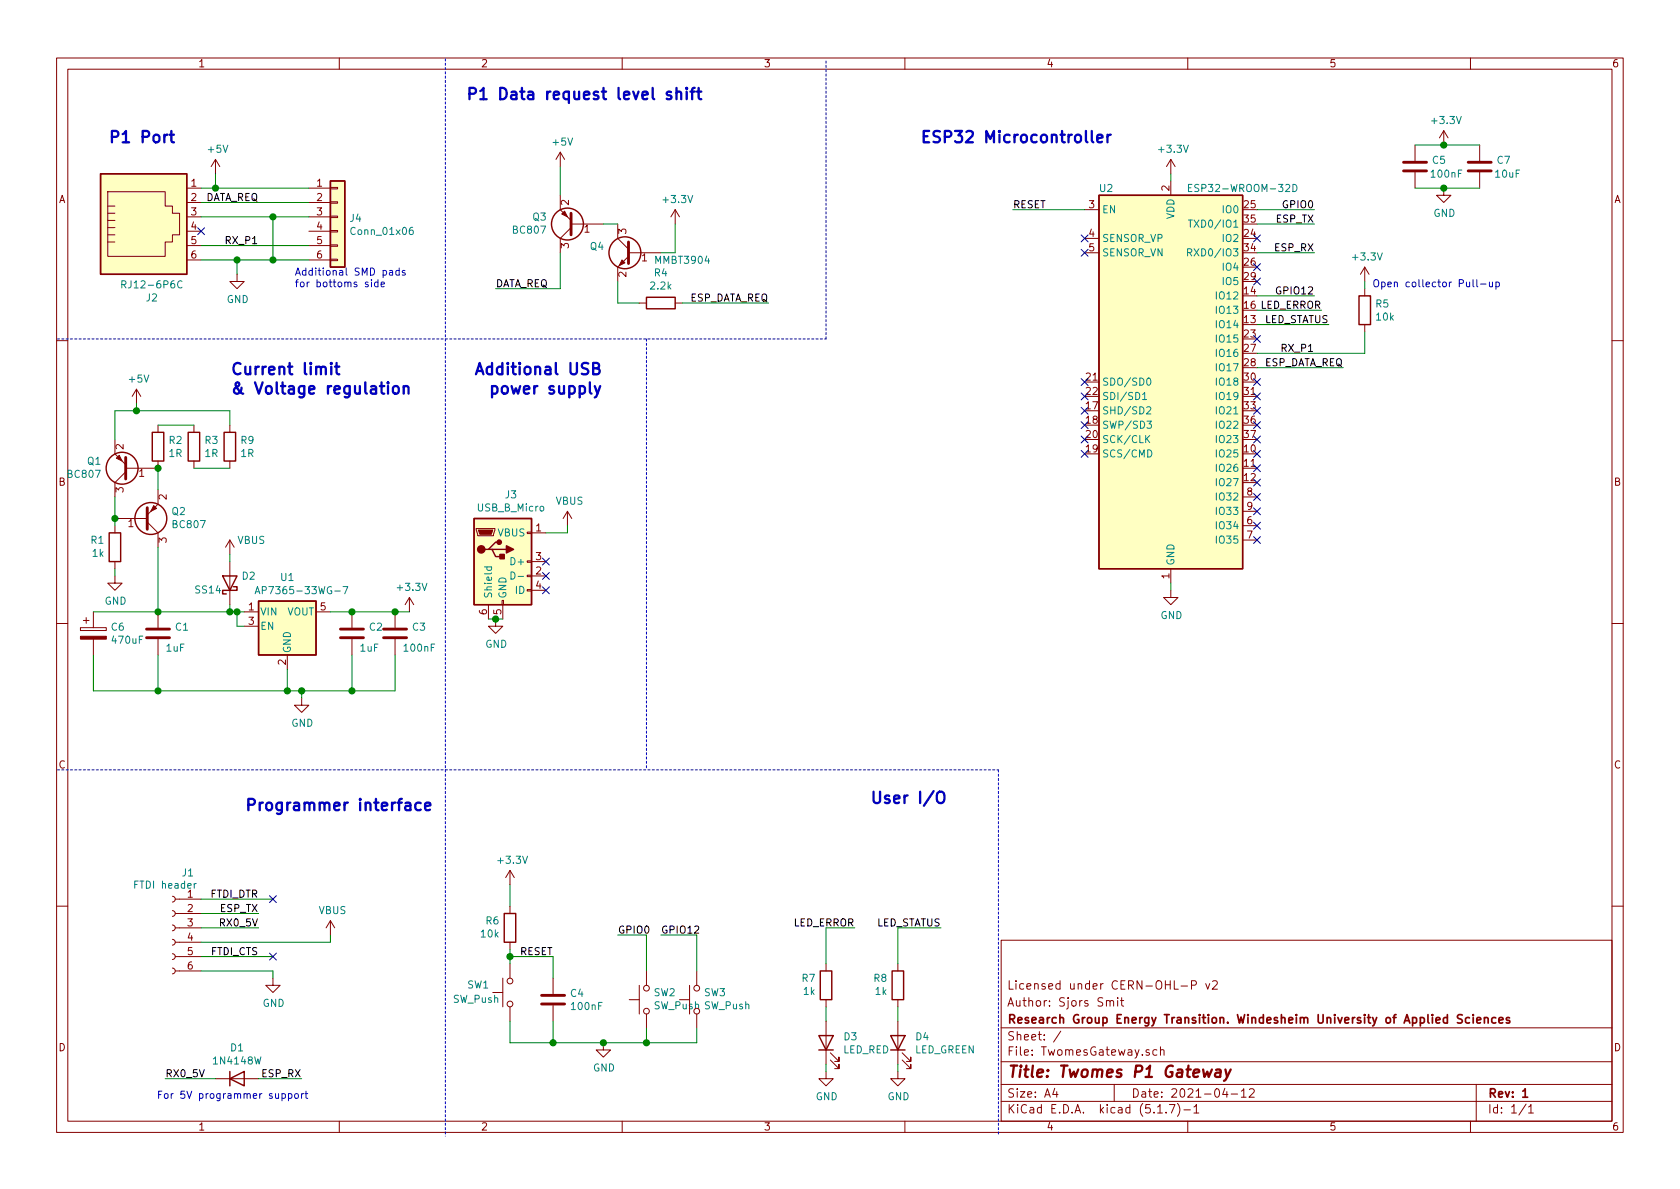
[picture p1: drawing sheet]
EESchema Schematic File Version 4
EELAYER 30 0
EELAYER END
$Descr A4 11693 8268
encoding utf-8
Sheet 1 1
Title "Twomes P1 Gateway"
Date "2021-04-12"
Rev "1"
Comp "Research Group Energy Transition. Windesheim University of Applied Sciences"
Comment1 "Author: Sjors Smit"
Comment2 "Licensed under CERN-OHL-P v2"
Comment3 ""
Comment4 ""
$EndDescr
$Comp
L RF_Module:ESP32-WROOM-32D U2
U 1 1
P 8150 2650
F 0 "U2" H 7700 4000 50  0000 C CNN
F 1 "ESP32-WROOM-32D" H 8650 4000 50  0000 C CNN
F 2 "RF_Module:ESP32-WROOM-32" H 8150 1150 50  0001 C CNN
F 3 "https://www.espressif.com/sites/default/files/documentation/esp32-wroom-32d_esp32-wroom-32u_datasheet_en.pdf" H 7850 2700 50  0001 C CNN
	1    8150 2650
	1    0    0    -1  
$EndComp
$Comp
L Connector:Conn_01x06_Female J1
U 1 1
P 1200 6450
F 0 "J1" H 1092 6835 50  0000 C CNN
F 1 "FTDI header" H 1250 6750 50  0000 C CNN
F 2 "Connector_PinHeader_2.54mm:PinHeader_1x06_P2.54mm_Vertical" H 1200 6450 50  0001 C CNN
F 3 "~" H 1200 6450 50  0001 C CNN
	1    1200 6450
	-1   0    0    -1  
$EndComp
$Comp
L Device:C C2
U 1 1
P 2450 4400
F 0 "C2" H 2565 4446 50  0000 L CNN
F 1 "1uF" H 2500 4300 50  0000 L CNN
F 2 "Capacitor_SMD:C_0603_1608Metric" H 2488 4250 50  0001 C CNN
F 3 "~" H 2450 4400 50  0001 C CNN
	1    2450 4400
	1    0    0    -1  
$EndComp
$Comp
L Device:C C3
U 1 1
P 2750 4400
F 0 "C3" H 2865 4446 50  0000 L CNN
F 1 "100nF" H 2800 4300 50  0000 L CNN
F 2 "Capacitor_SMD:C_0603_1608Metric" H 2788 4250 50  0001 C CNN
F 3 "~" H 2750 4400 50  0001 C CNN
	1    2750 4400
	1    0    0    -1  
$EndComp
$Comp
L Device:C C1
U 1 1
P 1100 4400
F 0 "C1" H 1215 4446 50  0000 L CNN
F 1 "1uF" H 1150 4300 50  0000 L CNN
F 2 "Capacitor_SMD:C_0603_1608Metric" H 1138 4250 50  0001 C CNN
F 3 "~" H 1100 4400 50  0001 C CNN
	1    1100 4400
	1    0    0    -1  
$EndComp
Connection ~ 2100 4800
Connection ~ 2450 4250
Connection ~ 2750 4250
Wire Wire Line
	2750 4250 2450 4250
Wire Wire Line
	2750 4250 2850 4250
$Comp
L power:+3.3V #PWR06
U 1 1
P 2850 4250
F 0 "#PWR06" H 2850 4100 50  0001 C CNN
F 1 "+3.3V" H 2865 4423 50  0000 C CNN
F 2 "" H 2850 4250 50  0001 C CNN
F 3 "" H 2850 4250 50  0001 C CNN
	1    2850 4250
	1    0    0    -1  
$EndComp
$Comp
L power:+5V #PWR03
U 1 1
P 1500 1200
F 0 "#PWR03" H 1500 1050 50  0001 C CNN
F 1 "+5V" H 1515 1373 50  0000 C CNN
F 2 "" H 1500 1200 50  0001 C CNN
F 3 "" H 1500 1200 50  0001 C CNN
	1    1500 1200
	1    0    0    -1  
$EndComp
Text Label 9150 2450 2    50   ~ 0
RX_P1
Text Label 9350 2550 2    50   ~ 0
ESP_DATA_REQ
Wire Wire Line
	8750 1550 9150 1550
Text Label 9150 1550 2    50   ~ 0
ESP_TX
Text Label 9150 1750 2    50   ~ 0
ESP_RX
Wire Wire Line
	7550 1450 7050 1450
Text Label 7050 1450 0    50   ~ 0
RESET
$Comp
L power:+3.3V #PWR07
U 1 1
P 8150 1200
F 0 "#PWR07" H 8150 1050 50  0001 C CNN
F 1 "+3.3V" H 8165 1373 50  0000 C CNN
F 2 "" H 8150 1200 50  0001 C CNN
F 3 "" H 8150 1200 50  0001 C CNN
	1    8150 1200
	1    0    0    -1  
$EndComp
Wire Wire Line
	8150 1250 8150 1200
$Comp
L power:GND #PWR08
U 1 1
P 8150 4100
F 0 "#PWR08" H 8150 3850 50  0001 C CNN
F 1 "GND" H 8155 3927 50  0000 C CNN
F 2 "" H 8150 4100 50  0001 C CNN
F 3 "" H 8150 4100 50  0001 C CNN
	1    8150 4100
	1    0    0    -1  
$EndComp
$Comp
L power:GND #PWR05
U 1 1
P 2100 4850
F 0 "#PWR05" H 2100 4600 50  0001 C CNN
F 1 "GND" H 2105 4677 50  0000 C CNN
F 2 "" H 2100 4850 50  0001 C CNN
F 3 "" H 2100 4850 50  0001 C CNN
	1    2100 4850
	1    0    0    -1  
$EndComp
Wire Wire Line
	2100 4850 2100 4800
Wire Wire Line
	1500 1200 1500 1300
Text Label 1800 1400 2    50   ~ 0
DATA_REQ
Text Label 1800 1700 2    50   ~ 0
RX_P1
Wire Wire Line
	1900 1500 1900 1800
Wire Wire Line
	1400 1500 1900 1500
Wire Wire Line
	1500 1300 1400 1300
Wire Wire Line
	1650 1800 1650 1900
$Comp
L power:GND #PWR04
U 1 1
P 1650 1900
F 0 "#PWR04" H 1650 1650 50  0001 C CNN
F 1 "GND" H 1655 1727 50  0000 C CNN
F 2 "" H 1650 1900 50  0001 C CNN
F 3 "" H 1650 1900 50  0001 C CNN
	1    1650 1900
	1    0    0    -1  
$EndComp
$Comp
L Connector:RJ12 J2
U 1 1
P 1000 1500
F 0 "J2" H 1057 2067 50  0000 C CNN
F 1 "RJ12-6P6C" H 1057 1976 50  0000 C CNN
F 2 "Connector_RJ:RJ12_Amphenol_54601" V 1000 1525 50  0001 C CNN
F 3 "~" V 1000 1525 50  0001 C CNN
	1    1000 1500
	1    0    0    1   
$EndComp
Wire Wire Line
	1400 1800 1650 1800
NoConn ~ 1400 1600
Connection ~ 1650 1800
Wire Wire Line
	1650 1800 1900 1800
Wire Wire Line
	1100 3250 1100 3400
$Comp
L Device:R R2
U 1 1
P 1100 3100
F 0 "R2" H 1170 3146 50  0000 L CNN
F 1 "1R" H 1170 3055 50  0000 L CNN
F 2 "Resistor_SMD:R_0603_1608Metric" V 1030 3100 50  0001 C CNN
F 3 "~" H 1100 3100 50  0001 C CNN
	1    1100 3100
	1    0    0    -1  
$EndComp
$Comp
L Device:R R1
U 1 1
P 800 3800
F 0 "R1" H 730 3754 50  0000 R CNN
F 1 "1k" H 730 3845 50  0000 R CNN
F 2 "Resistor_SMD:R_0603_1608Metric" V 730 3800 50  0001 C CNN
F 3 "~" H 800 3800 50  0001 C CNN
	1    800  3800
	1    0    0    1   
$EndComp
Wire Wire Line
	800  3950 800  4000
Wire Wire Line
	800  2850 950  2850
Wire Wire Line
	800  2850 800  3050
$Comp
L power:+5V #PWR02
U 1 1
P 950 2800
F 0 "#PWR02" H 950 2650 50  0001 C CNN
F 1 "+5V" H 965 2973 50  0000 C CNN
F 2 "" H 950 2800 50  0001 C CNN
F 3 "" H 950 2800 50  0001 C CNN
	1    950  2800
	1    0    0    -1  
$EndComp
Wire Wire Line
	950  2800 950  2850
Connection ~ 950  2850
Wire Wire Line
	8150 4050 8150 4100
$Comp
L power:GND #PWR01
U 1 1
P 800 4000
F 0 "#PWR01" H 800 3750 50  0001 C CNN
F 1 "GND" H 805 3827 50  0000 C CNN
F 2 "" H 800 4000 50  0001 C CNN
F 3 "" H 800 4000 50  0001 C CNN
	1    800  4000
	1    0    0    -1  
$EndComp
Wire Wire Line
	2750 4550 2750 4800
Wire Wire Line
	2450 4550 2450 4800
Connection ~ 2450 4800
Wire Wire Line
	2450 4800 2750 4800
Wire Wire Line
	1100 4550 1100 4800
Text Notes 1600 2750 0    79   ~ 16
Current limit\n& Voltage regulation
Wire Wire Line
	1100 3800 1100 4250
Text Notes 750  1000 0    79   ~ 16
P1 Port
Wire Notes Line
	3100 400  3100 7900
Text Notes 1700 5650 0    79   ~ 16
Programmer interface
$Comp
L TwomesGateway-rescue:AP2112K-3.3-Regulator_Linear U1
U 1 1
P 2000 4350
F 0 "U1" H 2000 4692 50  0000 C CNN
F 1 "AP7365-33WG-7" H 2100 4600 50  0000 C CNN
F 2 "Package_TO_SOT_SMD:SOT-23-5" H 2000 4675 50  0001 C CNN
F 3 "https://www.diodes.com/assets/Datasheets/AP2112.pdf" H 2000 4450 50  0001 C CNN
	1    2000 4350
	1    0    0    -1  
$EndComp
Wire Wire Line
	1700 4350 1650 4350
Wire Wire Line
	1650 4350 1650 4250
Connection ~ 1650 4250
Wire Wire Line
	1650 4250 1700 4250
Wire Wire Line
	2000 4650 2000 4800
Connection ~ 2000 4800
Wire Wire Line
	2000 4800 2100 4800
Wire Wire Line
	2300 4250 2450 4250
Wire Wire Line
	2100 4800 2450 4800
NoConn ~ 1900 6250
NoConn ~ 1900 6650
Text Label 1800 6650 2    50   ~ 0
FTDI_CTS
Text Label 1800 6450 2    50   ~ 0
RX0_5V
Text Label 1800 6350 2    50   ~ 0
ESP_TX
Wire Wire Line
	1400 6250 1900 6250
Wire Wire Line
	1400 6650 1900 6650
Wire Wire Line
	1400 6750 1900 6750
$Comp
L power:GND #PWR09
U 1 1
P 1900 6800
F 0 "#PWR09" H 1900 6550 50  0001 C CNN
F 1 "GND" H 1905 6627 50  0000 C CNN
F 2 "" H 1900 6800 50  0001 C CNN
F 3 "" H 1900 6800 50  0001 C CNN
	1    1900 6800
	1    0    0    -1  
$EndComp
Wire Wire Line
	1900 6800 1900 6750
Text Label 1800 6250 2    50   ~ 0
FTDI_DTR
Wire Wire Line
	1800 6450 1400 6450
Wire Wire Line
	1400 6350 1800 6350
Wire Wire Line
	2300 6500 2300 6550
Wire Wire Line
	1400 6550 2300 6550
$Comp
L Diode:1N4148W D1
U 1 1
P 1650 7500
F 0 "D1" H 1650 7717 50  0000 C CNN
F 1 "1N4148W" H 1650 7626 50  0000 C CNN
F 2 "Diode_SMD:D_SOD-123" H 1650 7325 50  0001 C CNN
F 3 "https://www.vishay.com/docs/85748/1n4148w.pdf" H 1650 7500 50  0001 C CNN
	1    1650 7500
	1    0    0    -1  
$EndComp
Text Label 1150 7500 0    50   ~ 0
RX0_5V
Wire Wire Line
	1150 7500 1500 7500
Text Label 2100 7500 2    50   ~ 0
ESP_RX
Wire Wire Line
	2100 7500 1800 7500
Text Notes 2150 7650 2    50   ~ 0
For 5V programmer support
$Comp
L Device:R R4
U 1 1
P 4600 2100
F 0 "R4" V 4807 2100 50  0000 C CNN
F 1 "2.2k" V 4716 2100 50  0000 C CNN
F 2 "Resistor_SMD:R_0603_1608Metric" V 4530 2100 50  0001 C CNN
F 3 "~" H 4600 2100 50  0001 C CNN
	1    4600 2100
	0    1    -1   0   
$EndComp
$Comp
L power:+5V #PWR011
U 1 1
P 3900 1150
F 0 "#PWR011" H 3900 1000 50  0001 C CNN
F 1 "+5V" H 3915 1323 50  0000 C CNN
F 2 "" H 3900 1150 50  0001 C CNN
F 3 "" H 3900 1150 50  0001 C CNN
	1    3900 1150
	1    0    0    -1  
$EndComp
Wire Wire Line
	4200 1550 4300 1550
Wire Wire Line
	3900 1150 3900 1350
Wire Wire Line
	3900 1750 3900 2000
Text Label 3450 2000 0    50   ~ 0
DATA_REQ
Wire Wire Line
	3450 2000 3900 2000
Wire Wire Line
	8750 2550 9350 2550
Text Label 5350 2100 2    50   ~ 0
ESP_DATA_REQ
Wire Wire Line
	4750 2100 5350 2100
$Comp
L power:+3.3V #PWR013
U 1 1
P 9500 1950
F 0 "#PWR013" H 9500 1800 50  0001 C CNN
F 1 "+3.3V" H 9515 2123 50  0000 C CNN
F 2 "" H 9500 1950 50  0001 C CNN
F 3 "" H 9500 1950 50  0001 C CNN
	1    9500 1950
	1    0    0    -1  
$EndComp
$Comp
L Device:R R5
U 1 1
P 9500 2150
F 0 "R5" H 9570 2196 50  0000 L CNN
F 1 "10k" H 9570 2105 50  0000 L CNN
F 2 "Resistor_SMD:R_0603_1608Metric" V 9430 2150 50  0001 C CNN
F 3 "~" H 9500 2150 50  0001 C CNN
	1    9500 2150
	1    0    0    -1  
$EndComp
Wire Wire Line
	9500 2000 9500 1950
Wire Wire Line
	9500 2300 9500 2450
Wire Wire Line
	8750 2450 9500 2450
$Comp
L TwomesGateway-rescue:USB_B_Micro-Connector J3
U 1 1
P 3500 3900
F 0 "J3" H 3557 4367 50  0000 C CNN
F 1 "USB_B_Micro" H 3557 4276 50  0000 C CNN
F 2 "TwomesGateway:ÙSB_JLC__SHOUHAN_microQTJ" H 3650 3850 50  0001 C CNN
F 3 "~" H 3650 3850 50  0001 C CNN
	1    3500 3900
	1    0    0    -1  
$EndComp
Wire Wire Line
	3400 4300 3450 4300
NoConn ~ 3800 3900
NoConn ~ 3800 4000
NoConn ~ 3800 4100
Wire Wire Line
	3800 3700 3950 3700
Wire Wire Line
	3950 3700 3950 3650
$Comp
L power:VBUS #PWR016
U 1 1
P 3950 3650
F 0 "#PWR016" H 3950 3500 50  0001 C CNN
F 1 "VBUS" H 3965 3823 50  0000 C CNN
F 2 "" H 3950 3650 50  0001 C CNN
F 3 "" H 3950 3650 50  0001 C CNN
	1    3950 3650
	1    0    0    -1  
$EndComp
$Comp
L power:VBUS #PWR014
U 1 1
P 2300 6500
F 0 "#PWR014" H 2300 6350 50  0001 C CNN
F 1 "VBUS" H 2315 6673 50  0000 C CNN
F 2 "" H 2300 6500 50  0001 C CNN
F 3 "" H 2300 6500 50  0001 C CNN
	1    2300 6500
	1    0    0    -1  
$EndComp
$Comp
L power:VBUS #PWR010
U 1 1
P 1600 3850
F 0 "#PWR010" H 1600 3700 50  0001 C CNN
F 1 "VBUS" H 1750 3950 50  0000 C CNN
F 2 "" H 1600 3850 50  0001 C CNN
F 3 "" H 1600 3850 50  0001 C CNN
	1    1600 3850
	1    0    0    -1  
$EndComp
Wire Wire Line
	1100 4250 1600 4250
Connection ~ 1100 4250
Wire Wire Line
	1100 4800 2000 4800
Wire Wire Line
	1600 3850 1600 3900
Wire Wire Line
	1600 4200 1600 4250
Connection ~ 1600 4250
Wire Wire Line
	1600 4250 1650 4250
$Comp
L power:GND #PWR015
U 1 1
P 3450 4300
F 0 "#PWR015" H 3450 4050 50  0001 C CNN
F 1 "GND" H 3455 4127 50  0000 C CNN
F 2 "" H 3450 4300 50  0001 C CNN
F 3 "" H 3450 4300 50  0001 C CNN
	1    3450 4300
	1    0    0    -1  
$EndComp
Connection ~ 3450 4300
Wire Wire Line
	3450 4300 3500 4300
Wire Notes Line
	4500 2350 4500 5350
Text Notes 4200 2750 2    79   ~ 16
Additional USB\npower supply
Text Notes 4900 700  2    79   ~ 16
P1 Data request level shift
Wire Notes Line
	5750 2350 5750 400 
Wire Notes Line
	400  2350 5750 2350
Text Notes 10450 2000 2    50   ~ 0
Open collector Pull-up
Text Notes 7750 1000 2    79   ~ 16
ESP32 Microcontroller
NoConn ~ 8750 1850
NoConn ~ 8750 1950
NoConn ~ 8750 2350
NoConn ~ 8750 2650
NoConn ~ 8750 2750
NoConn ~ 8750 2850
NoConn ~ 8750 2950
NoConn ~ 8750 3050
NoConn ~ 8750 3150
NoConn ~ 8750 3250
NoConn ~ 8750 3350
NoConn ~ 8750 3450
NoConn ~ 8750 3550
NoConn ~ 8750 3650
NoConn ~ 8750 3750
NoConn ~ 7550 3150
NoConn ~ 7550 3050
NoConn ~ 7550 2950
NoConn ~ 7550 2850
NoConn ~ 7550 2750
NoConn ~ 7550 2650
$Comp
L Device:R R6
U 1 1
P 3550 6450
F 0 "R6" H 3480 6404 50  0000 R CNN
F 1 "10k" H 3480 6495 50  0000 R CNN
F 2 "Resistor_SMD:R_0603_1608Metric" V 3480 6450 50  0001 C CNN
F 3 "~" H 3550 6450 50  0001 C CNN
	1    3550 6450
	1    0    0    1   
$EndComp
$Comp
L Device:LED D3
U 1 1
P 5750 7250
F 0 "D3" V 5789 7132 50  0000 R CNN
F 1 "LED_RED" V 5698 7132 50  0000 R CNN
F 2 "LED_SMD:LED_1206_3216Metric" H 5750 7250 50  0001 C CNN
F 3 "~" H 5750 7250 50  0001 C CNN
	1    5750 7250
	0    -1   -1   0   
$EndComp
$Comp
L Device:LED D4
U 1 1
P 6250 7250
F 0 "D4" V 6289 7132 50  0000 R CNN
F 1 "LED_GREEN" V 6198 7132 50  0000 R CNN
F 2 "Diode_SMD:D_0805_2012Metric" H 6250 7250 50  0001 C CNN
F 3 "~" H 6250 7250 50  0001 C CNN
	1    6250 7250
	0    -1   -1   0   
$EndComp
$Comp
L Switch:SW_Push SW1
U 1 1
P 3550 6900
F 0 "SW1" V 3600 7200 50  0000 R CNN
F 1 "SW_Push" V 3500 7300 50  0000 R CNN
F 2 "Button_Switch_SMD:SW_Push_1P1T_NO_6x6mm_H9.5mm" H 3550 7100 50  0001 C CNN
F 3 "~" H 3550 7100 50  0001 C CNN
	1    3550 6900
	0    -1   -1   0   
$EndComp
$Comp
L Switch:SW_Push SW2
U 1 1
P 4500 6950
F 0 "SW2" V 4546 6902 50  0000 R CNN
F 1 "SW_Push" V 4455 6902 50  0000 R CNN
F 2 "Button_Switch_SMD:SW_Push_1P1T_NO_6x6mm_H9.5mm" H 4500 7150 50  0001 C CNN
F 3 "~" H 4500 7150 50  0001 C CNN
	1    4500 6950
	0    -1   -1   0   
$EndComp
$Comp
L Switch:SW_Push SW3
U 1 1
P 4850 6950
F 0 "SW3" V 4896 6902 50  0000 R CNN
F 1 "SW_Push" V 4805 6902 50  0000 R CNN
F 2 "Button_Switch_SMD:SW_Push_1P1T_NO_6x6mm_H9.5mm" H 4850 7150 50  0001 C CNN
F 3 "~" H 4850 7150 50  0001 C CNN
	1    4850 6950
	0    -1   -1   0   
$EndComp
$Comp
L Device:R R8
U 1 1
P 6250 6850
F 0 "R8" H 6180 6804 50  0000 R CNN
F 1 "1k" H 6180 6895 50  0000 R CNN
F 2 "Resistor_SMD:R_0603_1608Metric" V 6180 6850 50  0001 C CNN
F 3 "~" H 6250 6850 50  0001 C CNN
	1    6250 6850
	1    0    0    1   
$EndComp
$Comp
L Device:R R7
U 1 1
P 5750 6850
F 0 "R7" H 5680 6804 50  0000 R CNN
F 1 "1k" H 5680 6895 50  0000 R CNN
F 2 "Resistor_SMD:R_0603_1608Metric" V 5680 6850 50  0001 C CNN
F 3 "~" H 5750 6850 50  0001 C CNN
	1    5750 6850
	1    0    0    1   
$EndComp
Wire Wire Line
	6250 7000 6250 7100
Wire Wire Line
	5750 7000 5750 7100
$Comp
L power:GND #PWR0101
U 1 1
P 5750 7450
F 0 "#PWR0101" H 5750 7200 50  0001 C CNN
F 1 "GND" H 5755 7277 50  0000 C CNN
F 2 "" H 5750 7450 50  0001 C CNN
F 3 "" H 5750 7450 50  0001 C CNN
	1    5750 7450
	1    0    0    -1  
$EndComp
$Comp
L power:GND #PWR0102
U 1 1
P 6250 7450
F 0 "#PWR0102" H 6250 7200 50  0001 C CNN
F 1 "GND" H 6255 7277 50  0000 C CNN
F 2 "" H 6250 7450 50  0001 C CNN
F 3 "" H 6250 7450 50  0001 C CNN
	1    6250 7450
	1    0    0    -1  
$EndComp
Wire Wire Line
	6250 7450 6250 7400
Wire Wire Line
	5750 7400 5750 7450
Wire Wire Line
	6250 6700 6250 6450
Wire Wire Line
	5750 6700 5750 6450
Text Label 5950 6450 2    50   ~ 0
LED_ERROR
Text Label 6550 6450 2    50   ~ 0
LED_STATUS
Wire Wire Line
	6250 6450 6550 6450
Wire Wire Line
	5750 6450 5950 6450
Wire Wire Line
	4850 7150 4850 7250
Wire Wire Line
	4850 7250 4500 7250
Wire Wire Line
	3550 7250 3550 7100
Wire Wire Line
	4500 7150 4500 7250
Connection ~ 4500 7250
Wire Wire Line
	4500 7250 4200 7250
Wire Wire Line
	3550 6600 3550 6650
Wire Wire Line
	3550 6300 3550 6150
Wire Wire Line
	3550 6650 3850 6650
Connection ~ 3550 6650
Wire Wire Line
	3550 6650 3550 6700
$Comp
L Device:C C4
U 1 1
P 3850 6950
F 0 "C4" H 3965 6996 50  0000 L CNN
F 1 "100nF" H 3965 6905 50  0000 L CNN
F 2 "Capacitor_SMD:C_0603_1608Metric" H 3888 6800 50  0001 C CNN
F 3 "~" H 3850 6950 50  0001 C CNN
	1    3850 6950
	1    0    0    -1  
$EndComp
Wire Wire Line
	3850 6800 3850 6650
Wire Wire Line
	3850 7100 3850 7250
Connection ~ 3850 7250
Wire Wire Line
	3850 7250 3550 7250
Wire Wire Line
	4500 6750 4500 6500
Wire Wire Line
	4850 6750 4850 6500
Wire Wire Line
	4850 6500 4600 6500
Text Label 4600 6500 0    50   ~ 0
GPIO12
Text Label 4300 6500 0    50   ~ 0
GPIO0
Wire Wire Line
	4500 6500 4300 6500
$Comp
L power:+3.3V #PWR0103
U 1 1
P 3550 6150
F 0 "#PWR0103" H 3550 6000 50  0001 C CNN
F 1 "+3.3V" H 3565 6323 50  0000 C CNN
F 2 "" H 3550 6150 50  0001 C CNN
F 3 "" H 3550 6150 50  0001 C CNN
	1    3550 6150
	1    0    0    -1  
$EndComp
Text Label 3850 6650 2    50   ~ 0
RESET
Wire Wire Line
	8750 1450 9150 1450
Text Label 9150 1450 2    50   ~ 0
GPIO0
Text Label 9150 2050 2    50   ~ 0
GPIO12
Wire Wire Line
	8750 2050 9150 2050
Text Label 9200 2150 2    50   ~ 0
LED_ERROR
Text Label 9250 2250 2    50   ~ 0
LED_STATUS
Wire Wire Line
	8750 2250 9250 2250
Wire Wire Line
	8750 2150 9200 2150
Wire Wire Line
	9150 1750 8750 1750
Wire Notes Line
	6950 5350 6950 7900
Wire Notes Line
	400  5350 6950 5350
Text Notes 6600 5600 2    79   ~ 16
User I/O
NoConn ~ 7550 1650
NoConn ~ 7550 1750
NoConn ~ 8750 1650
$Comp
L Device:C C5
U 1 1
P 9850 1150
F 0 "C5" H 9965 1196 50  0000 L CNN
F 1 "100nF" H 9950 1100 50  0000 L CNN
F 2 "Capacitor_SMD:C_0603_1608Metric" H 9888 1000 50  0001 C CNN
F 3 "~" H 9850 1150 50  0001 C CNN
	1    9850 1150
	1    0    0    -1  
$EndComp
$Comp
L power:+3.3V #PWR0104
U 1 1
P 10050 1000
F 0 "#PWR0104" H 10050 850 50  0001 C CNN
F 1 "+3.3V" H 10065 1173 50  0000 C CNN
F 2 "" H 10050 1000 50  0001 C CNN
F 3 "" H 10050 1000 50  0001 C CNN
	1    10050 1000
	1    0    0    -1  
$EndComp
$Comp
L power:GND #PWR0105
U 1 1
P 10050 1300
F 0 "#PWR0105" H 10050 1050 50  0001 C CNN
F 1 "GND" H 10055 1127 50  0000 C CNN
F 2 "" H 10050 1300 50  0001 C CNN
F 3 "" H 10050 1300 50  0001 C CNN
	1    10050 1300
	1    0    0    -1  
$EndComp
$Comp
L power:GND #PWR0106
U 1 1
P 4200 7250
F 0 "#PWR0106" H 4200 7000 50  0001 C CNN
F 1 "GND" H 4205 7077 50  0000 C CNN
F 2 "" H 4200 7250 50  0001 C CNN
F 3 "" H 4200 7250 50  0001 C CNN
	1    4200 7250
	1    0    0    -1  
$EndComp
Connection ~ 4200 7250
Wire Wire Line
	4200 7250 3850 7250
$Comp
L Device:D_Schottky D2
U 1 1
P 1600 4050
F 0 "D2" V 1646 3971 50  0000 R CNN
F 1 "SS14" V 1550 4300 50  0000 R CNN
F 2 "Diode_SMD:D_SOD-123" H 1600 4050 50  0001 C CNN
F 3 "~" H 1600 4050 50  0001 C CNN
	1    1600 4050
	0    -1   -1   0   
$EndComp
$Comp
L Transistor_BJT:BC807 Q1
U 1 1
P 900 3250
F 0 "Q1" H 1091 3204 50  0000 L CNN
F 1 "BC807" H 1091 3295 50  0000 L CNN
F 2 "Package_TO_SOT_SMD:SOT-23" H 1100 3175 50  0001 L CIN
F 3 "http://www.fairchildsemi.com/ds/BC/BC807.pdf" H 900 3250 50  0001 L CNN
	1    900  3250
	-1   0    0    1   
$EndComp
Connection ~ 1100 3250
Wire Wire Line
	800  3600 800  3650
Wire Wire Line
	800  3450 800  3600
Connection ~ 800  3600
$Comp
L Transistor_BJT:BC807 Q2
U 1 1
P 1000 3600
F 0 "Q2" H 1191 3554 50  0000 L CNN
F 1 "BC807" H 1191 3645 50  0000 L CNN
F 2 "Package_TO_SOT_SMD:SOT-23" H 1200 3525 50  0001 L CIN
F 3 "http://www.fairchildsemi.com/ds/BC/BC807.pdf" H 1000 3600 50  0001 L CNN
	1    1000 3600
	1    0    0    1   
$EndComp
$Comp
L Transistor_BJT:BC807 Q3
U 1 1
P 4000 1550
F 0 "Q3" H 4191 1504 50  0000 L CNN
F 1 "BC807" H 4191 1595 50  0000 L CNN
F 2 "Package_TO_SOT_SMD:SOT-23" H 4200 1475 50  0001 L CIN
F 3 "http://www.fairchildsemi.com/ds/BC/BC807.pdf" H 4000 1550 50  0001 L CNN
	1    4000 1550
	-1   0    0    1   
$EndComp
$Comp
L Transistor_BJT:MMBT3904 Q4
U 1 1
P 4400 1750
F 0 "Q4" H 4591 1796 50  0000 L CNN
F 1 "MMBT3904" H 3850 1700 50  0000 L CNN
F 2 "Package_TO_SOT_SMD:SOT-23" H 4600 1675 50  0001 L CIN
F 3 "https://www.fairchildsemi.com/datasheets/2N/2N3904.pdf" H 4400 1750 50  0001 L CNN
	1    4400 1750
	-1   0    0    -1  
$EndComp
Wire Wire Line
	4300 1950 4300 2100
Wire Wire Line
	4300 2100 4450 2100
Wire Wire Line
	4600 1750 4700 1750
$Comp
L power:+3.3V #PWR0107
U 1 1
P 4700 1550
F 0 "#PWR0107" H 4700 1400 50  0001 C CNN
F 1 "+3.3V" H 4715 1723 50  0000 C CNN
F 2 "" H 4700 1550 50  0001 C CNN
F 3 "" H 4700 1550 50  0001 C CNN
	1    4700 1550
	1    0    0    -1  
$EndComp
Wire Wire Line
	4700 1550 4700 1750
$Comp
L Device:R R3
U 1 1
P 1350 3100
F 0 "R3" H 1420 3146 50  0000 L CNN
F 1 "1R" H 1420 3055 50  0000 L CNN
F 2 "Resistor_SMD:R_0603_1608Metric" V 1280 3100 50  0001 C CNN
F 3 "~" H 1350 3100 50  0001 C CNN
	1    1350 3100
	1    0    0    -1  
$EndComp
$Comp
L Device:R R9
U 1 1
P 1600 3100
F 0 "R9" H 1670 3146 50  0000 L CNN
F 1 "1R" H 1670 3055 50  0000 L CNN
F 2 "Resistor_SMD:R_0603_1608Metric" V 1530 3100 50  0001 C CNN
F 3 "~" H 1600 3100 50  0001 C CNN
	1    1600 3100
	1    0    0    -1  
$EndComp
Wire Wire Line
	1100 2950 1350 2950
Wire Wire Line
	1350 3250 1600 3250
Wire Wire Line
	1600 2950 1600 2850
Wire Wire Line
	950  2850 1600 2850
$Comp
L Connector_Generic:Conn_01x06 J4
U 1 1
P 2350 1500
F 0 "J4" H 2430 1492 50  0000 L CNN
F 1 "Conn_01x06" H 2430 1401 50  0000 L CNN
F 2 "TwomesGateway:Rj12SMD" H 2350 1500 50  0001 C CNN
F 3 "~" H 2350 1500 50  0001 C CNN
	1    2350 1500
	1    0    0    -1  
$EndComp
Wire Wire Line
	2150 1300 1500 1300
Connection ~ 1500 1300
Wire Wire Line
	1400 1400 2150 1400
Wire Wire Line
	1900 1500 2150 1500
Connection ~ 1900 1500
Wire Wire Line
	1900 1800 2150 1800
Connection ~ 1900 1800
Wire Wire Line
	1400 1700 2150 1700
Text Notes 2050 2000 0    50   ~ 0
Additional SMD pads\nfor bottoms side
$Comp
L Device:CP C6
U 1 1
P 650 4400
F 0 "C6" H 768 4446 50  0000 L CNN
F 1 "470uF" H 768 4355 50  0000 L CNN
F 2 "Capacitor_SMD:CP_Elec_8x10.5" H 688 4250 50  0001 C CNN
F 3 "~" H 650 4400 50  0001 C CNN
	1    650  4400
	1    0    0    -1  
$EndComp
Wire Wire Line
	1100 4250 650  4250
Wire Wire Line
	650  4550 650  4800
Wire Wire Line
	650  4800 1100 4800
Connection ~ 1100 4800
$Comp
L Device:C C7
U 1 1
P 10300 1150
F 0 "C7" H 10415 1196 50  0000 L CNN
F 1 "10uF" H 10400 1100 50  0000 L CNN
F 2 "Capacitor_SMD:C_0603_1608Metric" H 10338 1000 50  0001 C CNN
F 3 "~" H 10300 1150 50  0001 C CNN
	1    10300 1150
	1    0    0    -1  
$EndComp
Wire Wire Line
	10300 1000 10050 1000
Wire Wire Line
	9850 1300 10050 1300
Connection ~ 10050 1300
Wire Wire Line
	10050 1300 10300 1300
Connection ~ 10050 1000
Wire Wire Line
	10050 1000 9850 1000
$EndSCHEMATC
